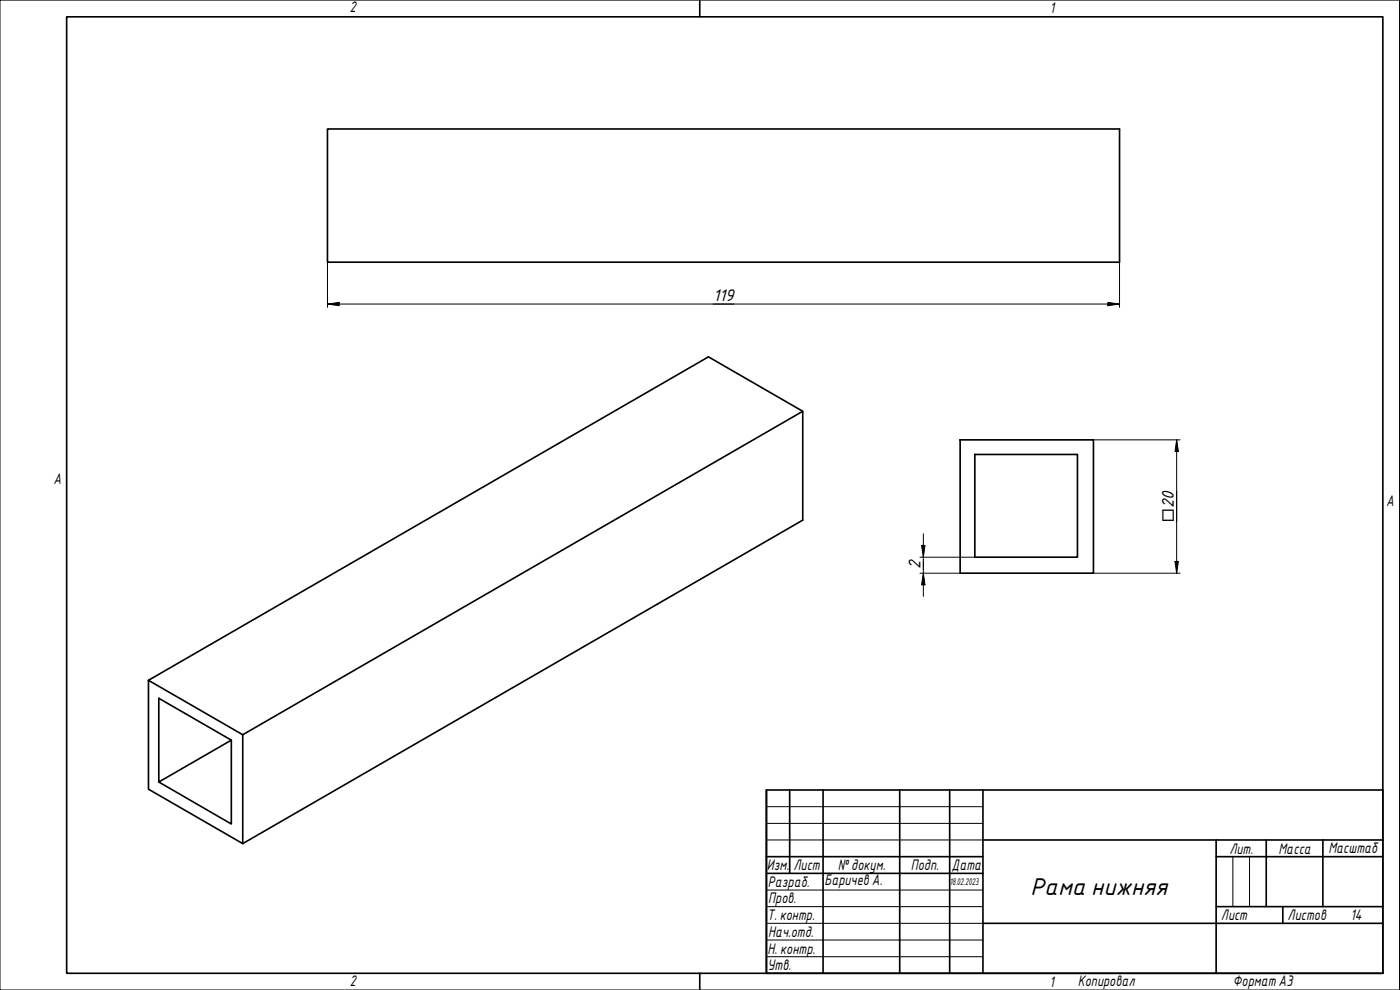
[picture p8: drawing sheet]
<svg xmlns="http://www.w3.org/2000/svg" width="420mm" height="297mm" viewBox="0 0 420 297" stroke-linecap="round" stroke-linejoin="round" font-family="sans-serif">
<path d="M98.3 38.7h237.7v40h-237.7zM240.9 123.4l-168.1 97.1M288.1 132h40.1v40h-40.1zM292.6 136.3h30.8v30.9h-30.8zM44.6 204.1l168-97 28.3 16.3v32.7l-168.1 97M44.6 204.1l28.2 16.4v32.6l-28.2-16.3zM69.4 222.1l-21.7 12.5v-25.1l21.7 12.6v25.1l-21.7-12.6" fill="none" stroke="#000" stroke-width=".49"/>
<path d="M20 5h395v287h-395zM210 0v5M210 292v5" fill="none" stroke="#000" stroke-width=".49"/>
<path d="M0 0h420v297h-420z" fill="none" stroke="#000" stroke-width=".3"/>
<g fill="none" stroke="#000" stroke-width=".49">
<path d="M230 237h185v55h-185zM237 237v25M247 237v55M270 237v55M285 237v55M295 237v55M230 257h65M295 252h120M365 257h50M365 252v40M380 252v20M397 252v20"/>
<path d="M230 262h65M295 277h120M365 272h50M385 272v5"/>
</g>
<path d="M230 242h65M230 247.1h65M230 252h65M370 257v15M375 257v15M230 267.1h65M230 272h65M230 277h65M230 282h65M230 287.1h65" fill="none" stroke="#000" stroke-width=".3"/>
<g fill="none" stroke="#000" stroke-width=".3">
<path d="M98.3 78.7v13.5M336 78.7v13.5M98.3 91.2l3.5-.5v1zM98.3 91.2h237.7M332.5 90.7l3.5 .5-3.5 .5zM328.2 132h26M353.1 132l.6 3.5h-1.1zM353.1 132v40M276.1 172h12M276.1 167.2h16.5M276.6 163.7h1l-.5 3.5zM277.1 172l.5 3.5h-1z"/>
<path d="M277.1 160.2v18.8M328.2 172h26M352.6 168.5h1.1l-.6 3.5z"/>
</g>
<g fill="#000">
<path d="M98.3 91.2l3.5-.5v1z" fill-rule="evenodd"/>
<path d="M332.5 90.7l3.5 .5-3.5 .5z" fill-rule="evenodd"/>
<path d="M353.1 132l.6 3.5h-1.1z" fill-rule="evenodd"/>
<path d="M276.6 163.7h1l-.5 3.5z" fill-rule="evenodd"/>
<path d="M277.1 172l.5 3.5h-1z" fill-rule="evenodd"/>
<path d="M352.6 168.5h1.1l-.6 3.5z" fill-rule="evenodd"/>
</g>
<text font-size="7" x="309.2" y="268.4">Рама нижняя</text>
<g font-size="4.9">
<text x="214.1" y="90.3">119</text>
<text x="276.2" y="170.9" transform="rotate(-90 276.2 170.9)">2</text>
</g>
<text font-size="4.6" x="352.2" y="156.5" transform="rotate(-90 352.2 156.5)">□20</text>
<g font-size="4.4">
<text x="105" y="3.7">2</text>
<text x="315" y="3.8">1</text>
<text x="16" y="145.2">A</text>
<text x="416" y="151.7">A</text>
<text x="369" y="256.2">Лит.</text>
<text x="383.7" y="256.1">Масса</text>
<text x="398.7" y="256.1">Масштаб</text>
<text x="230.2" y="261.1">Изм.</text>
<text x="238.2" y="261.1">Лист</text>
<text x="251.5" y="261">№докум.</text>
<text x="273.4" y="261.2">Подп.</text>
<text x="285.6" y="261.2">Дата</text>
<text x="230.5" y="266.1">Разраб.</text>
<text x="247.4" y="265.7">Баричев А.</text>
<text x="230.6" y="271.1">Пров.</text>
<text x="230.2" y="276.2">Т. контр.</text>
<text x="230.5" y="281.1">Нач.отд.</text>
<text x="366.4" y="276.1">Лист</text>
<text x="386.4" y="276.1">Листов</text>
<text x="405.3" y="276">14</text>
<text x="230.4" y="286.1">Н. контр.</text>
<text x="230.3" y="291.1">Утв.</text>
<text x="105" y="295.9">2</text>
<text x="315" y="296.1">1</text>
<text x="323.5" y="295.8">Копировал</text>
<text x="370" y="295.8">Формат А3</text>
</g>
<text font-size="2.8" x="285" y="265.5">18.02.2023</text>
</svg>
